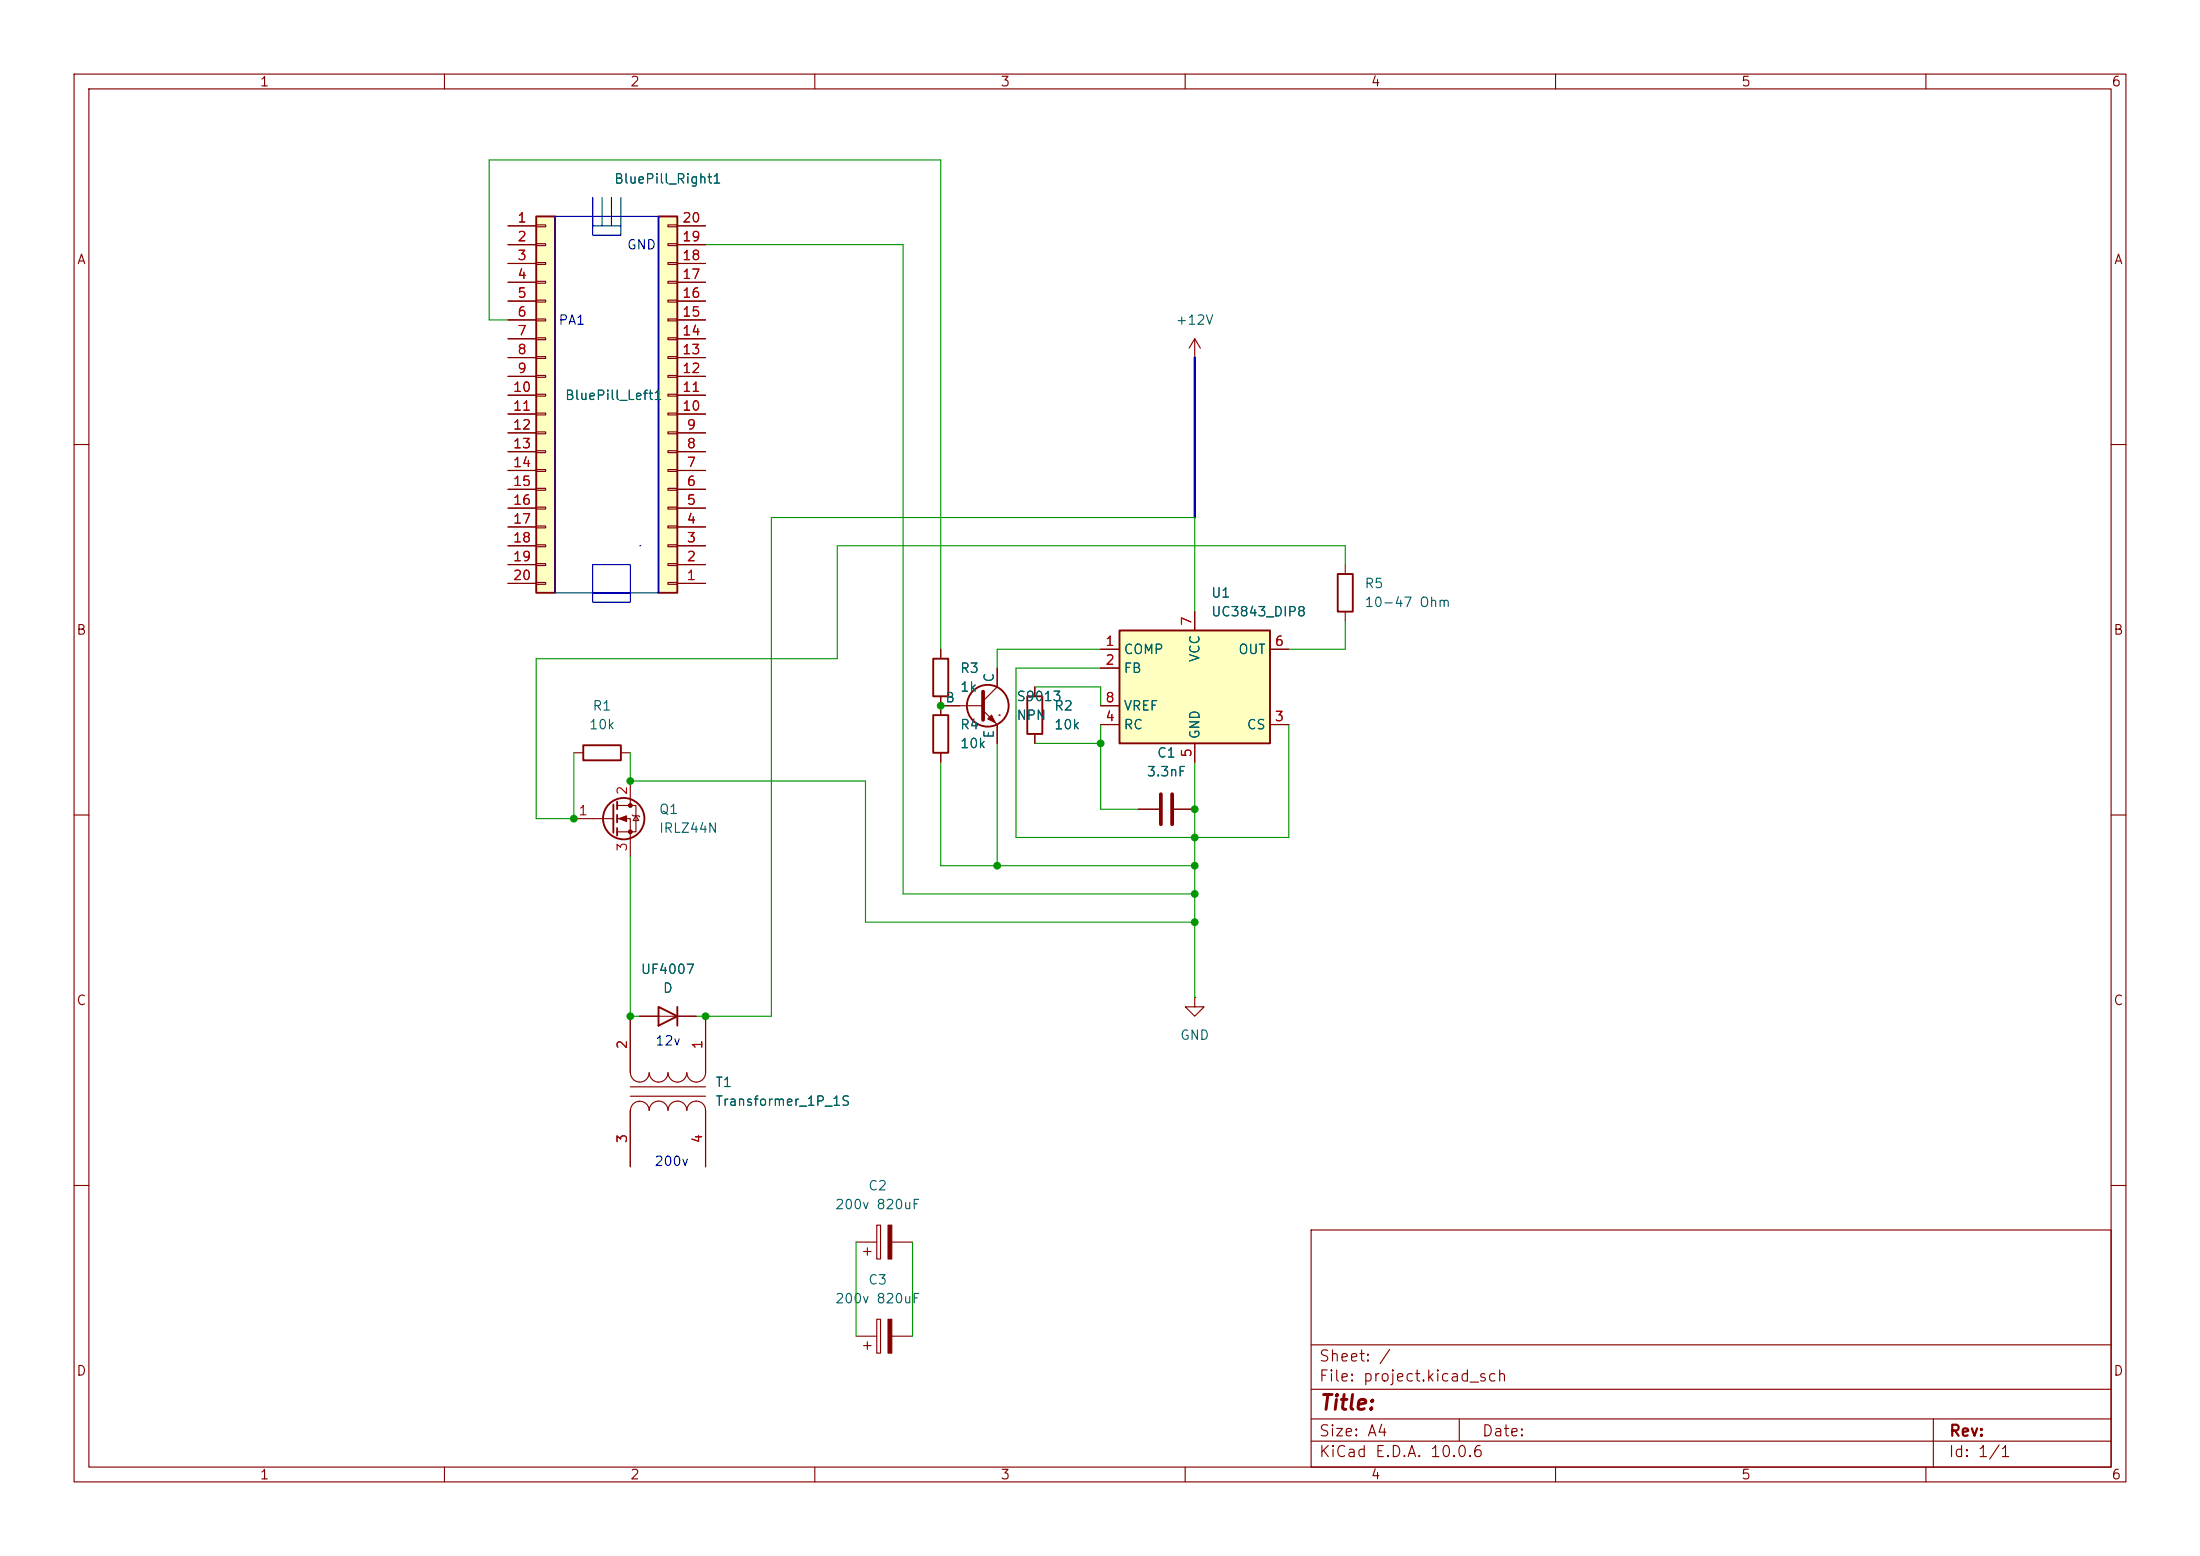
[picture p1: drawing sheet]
<svg xmlns="http://www.w3.org/2000/svg" width="297mm" height="210mm" viewBox="0 0 297 210" stroke-linecap="round" stroke-linejoin="round" font-family="sans-serif">
<g fill="none" stroke="#840000" stroke-width=".15">
<path d="M10 10h277v190h-277zM12 12h273v186h-273zM60 10v2M110 10v2M160 10v2M210 10v2M260 10v2M10 60h2M181.6 76.2v1.3M285 60h2M127 95.3h5.7M127 87.6v1.3"/>
<path d="M127 94v2.5M132.7 95.9l1.9 1.9v2.5M134.6 90.2v2.5l-1.9 1.9M134.9 96.5h.1M139.7 92.7v1.3M139.7 99.1v1.2M181.6 82.6v1.2M10 110h2M127 101.6v1.3M285 110h2M86.4 137.2h7.6M161.3 134.6v1.3h1.3l-1.3 1.3-1.3-1.3h1.3"/>
<path d="M161.3 134.6h.1M10 160h2M177 166h108v32h-108zM285 160h2M60 198v2M110 198v2M160 198v2M177 194.5h108M177 191.5h108M177 187.5h108M177 181.5h108M197 191.5v3"/>
<path d="M210 198v2M260 198v2M261 191.5v6.5"/>
</g>
<g fill="none" stroke="#840000" stroke-width=".25">
<path d="M180.6 77.5h2v5.1h-2zM126 88.9h2v5.1h-2zM126 96.5h2v5.1h-2zM138.7 94h2v5.1h-2zM88.9 135.9l2.5 1.3-2.5 1.2zM91.4 135.9v2.5"/>
<circle cx="133.3" cy="95.2" r="2.82"/>
</g>
<path d="M132.7 93.3v3.9" fill="none" stroke="#840000" stroke-width=".51"/>
<path d="M133.3 97l.6-.5 .5 1z" fill="#840000" stroke="#840000" stroke-width=".15"/>
<path d="M72.4 29.2h2.5v50.8h-2.5z" fill="#ffffc2"/>
<path d="M72.4 29.2h2.5v50.8h-2.5z" fill="none" stroke="#840000" stroke-width=".25"/>
<g fill="none" stroke="#840000" stroke-width=".15">
<path d="M68.6 30.5h3.8M68.6 33h3.8M68.6 35.6h3.8M68.6 38.1h3.8M72.4 30.4h1.3v.2h-1.3zM72.4 32.9h1.3v.2h-1.3zM72.4 35.4h1.3v.3h-1.3zM72.4 38h1.3v.2h-1.3zM68.6 40.6h3.8M68.6 43.2h3.8M68.6 45.7h3.8M68.6 48.3h3.8"/>
<path d="M68.6 50.8h3.8M68.6 53.3h3.8M68.6 55.9h3.8M68.6 58.4h3.8M72.4 40.5h1.3v.3h-1.3zM72.4 43.1h1.3v.2h-1.3zM72.4 45.6h1.3v.2h-1.3zM72.4 48.1h1.3v.3h-1.3zM72.4 50.7h1.3v.2h-1.3zM72.4 53.2h1.3v.3h-1.3zM72.4 55.8h1.3v.2h-1.3zM72.4 58.3h1.3v.2h-1.3z"/>
<path d="M68.6 61h3.8M68.6 63.5h3.8M68.6 66h3.8M68.6 68.6h3.8M68.6 71.1h3.8M68.6 73.7h3.8M68.6 76.2h3.8M68.6 78.7h3.8M72.4 60.8h1.3v.3h-1.3zM72.4 63.4h1.3v.2h-1.3zM72.4 65.9h1.3v.3h-1.3zM72.4 68.5h1.3v.2h-1.3z"/>
<path d="M72.4 71h1.3v.2h-1.3zM72.4 73.5h1.3v.3h-1.3zM72.4 76.1h1.3v.2h-1.3zM72.4 78.6h1.3v.3h-1.3z"/>
</g>
<path d="M151.1 85.1h20.3v15.2h-20.3z" fill="#ffffc2"/>
<g fill="none" stroke="#840000" stroke-width=".25">
<path d="M151.1 85.1h20.3v15.2h-20.3zM78.7 100.6h5.1v2h-5.1zM82.8 108.6v3.8M83.3 108.2v1M83.3 110v1M83.3 111.8v1"/>
<circle cx="84.2" cy="110.5" r="2.79"/>
</g>
<g fill="none" stroke="#840000" stroke-width=".15">
<path d="M161.3 48.3h.1M161.3 45.7v2.6M161.3 45.7l-.8 1.3M161.3 45.7l.8 1.3M148.6 87.6h2.5M148.6 90.2h2.5M148.6 97.8h2.5M148.6 95.3h2.5M161.3 82.6v2.5M171.4 87.6h2.6M171.4 97.8h2.6M77.5 110.5h5.3"/>
<path d="M77.5 101.6h1.2M83.3 108.7h2.6v3.6h-2.6M83.3 110.5h1.8v5.1M83.8 101.6h1.3M85.1 105.4v3.3M85.3 110l.2 .1h.7l.2 .1M85.9 110.1l.3 .6h-.7zM153.7 109.2h2.8M158.5 109.2h2.8M161.3 100.3v2.6M85.1 137.2v7.6M95.2 137.2v7.6a1.26 1.26 0 0 1-1.2 1.3 1.26 1.26 0 0 1-1.3-1.3"/>
<path d="M85.1 146.7h10.1M85.1 148h10.1M85.1 149.9v7.6M85.1 144.8a1.26 1.26 0 0 0 1.3 1.3 1.26 1.26 0 0 0 1.2-1.3M85.1 149.9a1.26 1.26 0 0 1 1.3-1.3 1.26 1.26 0 0 1 1.2 1.3M87.6 144.8a1.27 1.27 0 0 0 1.3 1.3 1.27 1.27 0 0 0 1.3-1.3 1.26 1.26 0 0 0 1.2 1.3 1.26 1.26 0 0 0 1.3-1.3M87.7 149.9a1.27 1.27 0 0 1 1.2-1.3 1.27 1.27 0 0 1 1.3 1.3 1.25 1.25 0 0 1 1.3-1.3 1.25 1.25 0 0 1 1.2 1.3M92.7 149.9a1.25 1.25 0 0 1 1.3-1.3 1.25 1.25 0 0 1 1.2 1.3v7.6M115.6 167.6h2.8M116.6 168.9h1M117.1 168.4v1M118.4 178.1h.5v4.5h-.5z"/>
<path d="M118.4 165.4h.5v4.5h-.5zM120.4 167.6h2.8M115.6 180.3h2.8M116.6 181.6h1M117.1 181.1v1M120.4 180.3h2.8"/>
</g>
<path d="M156.7 107.2v4.1M158.2 107.2v4.1" fill="none" stroke="#840000" stroke-width=".51"/>
<g fill="#840000" stroke="#840000" stroke-width=".15">
<path d="M119.9 178.1h.5v4.5h-.5z"/>
<path d="M83.6 110.5l1-.4v.8z"/>
<path d="M119.9 165.4h.5v4.5h-.5z"/>
<circle cx="85.1" cy="108.7" r=".25"/>
<circle cx="85.1" cy="112.3" r=".25"/>
</g>
<path d="M88.9 29.2h2.5v50.8h-2.5z" fill="#ffffc2"/>
<path d="M88.9 29.2h2.5v50.8h-2.5z" fill="none" stroke="#840000" stroke-width=".25"/>
<g fill="none" stroke="#840000" stroke-width=".15">
<path d="M68.6 38.1h3.8M68.6 35.6h3.8M68.6 33h3.8M68.6 30.5h3.8M90.2 38h1.2v.2h-1.2zM90.2 35.4h1.2v.3h-1.2zM90.2 32.9h1.2v.2h-1.2zM90.2 30.4h1.2v.2h-1.2zM91.4 38.1h3.8M91.4 35.6h3.8M91.4 33h3.8M91.4 30.5h3.8"/>
<path d="M68.6 58.4h3.8M68.6 55.9h3.8M68.6 53.3h3.8M68.6 50.8h3.8M68.6 48.3h3.8M68.6 45.7h3.8M68.6 43.2h3.8M68.6 40.6h3.8M90.2 58.3h1.2v.2h-1.2zM90.2 55.8h1.2v.2h-1.2zM90.2 53.2h1.2v.3h-1.2zM90.2 50.7h1.2v.2h-1.2z"/>
<path d="M90.2 48.1h1.2v.3h-1.2zM90.2 45.6h1.2v.2h-1.2zM90.2 43.1h1.2v.2h-1.2zM90.2 40.5h1.2v.3h-1.2zM91.4 58.4h3.8M91.4 55.9h3.8M91.4 53.3h3.8M91.4 50.8h3.8M91.4 48.3h3.8M91.4 45.7h3.8M91.4 43.2h3.8M91.4 40.6h3.8"/>
<path d="M68.6 78.7h3.8M68.6 76.2h3.8M68.6 73.7h3.8M68.6 71.1h3.8M68.6 68.6h3.8M68.6 66h3.8M68.6 63.5h3.8M68.6 61h3.8M90.2 78.6h1.2v.3h-1.2zM90.2 76.1h1.2v.2h-1.2zM90.2 73.5h1.2v.3h-1.2zM90.2 71h1.2v.2h-1.2z"/>
<path d="M90.2 68.5h1.2v.2h-1.2zM90.2 65.9h1.2v.3h-1.2zM90.2 63.4h1.2v.2h-1.2zM90.2 60.8h1.2v.3h-1.2zM91.4 78.7h3.8M91.4 76.2h3.8M91.4 73.7h3.8M91.4 71.1h3.8M91.4 68.6h3.8M91.4 66h3.8M91.4 63.5h3.8M91.4 61h3.8"/>
<path d="M127 95.3h2.5M127 87.6v1.3M127 94v2.5M134.6 90.2v2.5M134.6 97.8v2.5M139.7 92.7v1.3M139.7 99.1v1.2M148.6 95.3h2.5M148.6 87.6h2.5M148.6 90.2h2.5M148.6 97.8h2.5M161.3 82.6v2.5"/>
<path d="M171.4 87.6h2.6M171.4 97.8h2.6M127 101.6v1.3M153.7 109.2h2.8M158.5 109.2h2.8M161.3 100.3v2.6M85.1 137.2v7.6M86.4 137.2h2.5M91.4 137.2h2.6M95.2 137.2v7.6M85.1 149.9v7.6M95.2 149.9v7.6"/>
</g>
<path d="M74.9 29.2h14v50.8h-14zM80 30.5h3.8v1.3h-3.8zM80 26.7v3.8M81.3 26.7v3.8M82.5 26.7v3.8M83.8 26.7v3.8M80 76.2h5.1v3.8h-5.1zM86.4 73.7h.1M80 80h5.1v1.3h-5.1z" fill="none" stroke="#0000c2" stroke-width=".15"/>
<path d="M161.3 48.3v21.6" fill="none" stroke="#000084" stroke-width=".3"/>
<g fill="none" stroke="#009600" stroke-width=".15">
<path d="M95.2 33h26.7v87.7h39.4M68.6 43.2h-2.6v-21.6h61v66M181.6 76.2v-2.5h-68.6v15.2h-40.6v21.6h5.1v-8.9M139.7 92.7h8.9v2.6M148.6 87.6h-14v2.6M148.6 90.2h-11.4v22.8h36.8v-15.2M148.6 97.8v11.4h5.1M161.3 82.6v-12.7h-57.2v67.3h-10.1M181.6 83.8v3.8h-7.6M85.1 115.6v21.6h1.3M85.1 101.6v3.8h31.7v19.1h44.5M127 102.9v13.9h34.3"/>
<path d="M134.6 100.3v16.5M139.7 100.3h8.9M161.3 102.9v31.7M115.6 167.6v12.7M123.2 167.6v12.7"/>
</g>
<g fill="#009600" stroke="#009600" stroke-width=".14">
<circle cx="77.5" cy="110.5" r=".46"/>
<circle cx="161.3" cy="113" r=".46"/>
<circle cx="161.3" cy="116.8" r=".46"/>
<circle cx="148.6" cy="100.3" r=".46"/>
<circle cx="85.1" cy="105.4" r=".46"/>
<circle cx="127" cy="95.3" r=".46"/>
<circle cx="134.6" cy="116.8" r=".46"/>
<circle cx="161.3" cy="109.2" r=".46"/>
<circle cx="95.2" cy="137.2" r=".46"/>
<circle cx="85.1" cy="137.2" r=".46"/>
<circle cx="161.3" cy="120.7" r=".46"/>
<circle cx="161.3" cy="124.5" r=".46"/>
</g>
<text font-size="2" fill="#840000" x="178" y="190.8">Title:</text>
<g font-size="1.5" fill="#840000">
<text x="178" y="184.1">Sheet: /</text>
<text x="178" y="186.8">File: project.kicad_sch</text>
<text x="178" y="197">KiCad E.D.A. 10.0.6</text>
<text x="178" y="194.2">Size: A4</text>
<text x="200" y="194.2">Date:</text>
<text x="263" y="197">Id: 1/1</text>
<text x="263" y="194.2">Rev:</text>
</g>
<g font-size="1.3" fill="#840000">
<text x="35" y="12">1</text>
<text x="85" y="12">2</text>
<text x="135" y="12">3</text>
<text x="185" y="12">4</text>
<text x="235" y="12">5</text>
<text x="285" y="12">6</text>
<text x="10.3" y="36">A</text>
<text x="285.3" y="36">A</text>
<text x="10.2" y="86">B</text>
<text x="285.2" y="86">B</text>
<text x="10.2" y="136">C</text>
<text x="285.2" y="136">C</text>
<text x="10.2" y="186">D</text>
<text x="285.2" y="186">D</text>
<text x="35" y="200">1</text>
<text x="85" y="200">2</text>
<text x="135" y="200">3</text>
<text x="185" y="200">4</text>
<text x="235" y="200">5</text>
<text x="285" y="200">6</text>
</g>
<g font-size="1.3" fill="#006464">
<text x="82.8" y="25.1">BluePill_Right1</text>
<text x="158.6" y="44.1">+12V</text>
<text x="76.2" y="54.3">BluePill_Left1</text>
<text x="163.4" y="81">U1</text>
<text x="163.4" y="83.5">UC3843_DIP8</text>
<text x="184.1" y="79.7">R5</text>
<text x="184.1" y="82.2">10-47 Ohm</text>
<text x="151.6" y="88.6">COMP</text>
<text x="162.3" y="89.5" transform="rotate(-90 162.3 89.5)">VCC</text>
<text x="167.1" y="88.6">OUT</text>
<text x="127.5" y="95.1">B</text>
<text x="129.5" y="91.1">R3</text>
<text x="129.5" y="93.7">1k</text>
<text x="134.5" y="92.2" transform="rotate(-90 134.5 92.2)">C</text>
<text x="137.1" y="94.9">S9013</text>
<text x="151.6" y="91.1">FB</text>
<text x="79.4" y="98.8">10k</text>
<text x="79.9" y="96.2">R1</text>
<text x="129.5" y="98.8">R4</text>
<text x="129.5" y="101.3">10k</text>
<text x="134.5" y="99.8" transform="rotate(-90 134.5 99.8)">E</text>
<text x="137.1" y="97.5">NPN</text>
<text x="142.2" y="96.2">R2</text>
<text x="142.2" y="98.8">10k</text>
<text x="151.6" y="98.8">RC</text>
<text x="151.6" y="96.2">VREF</text>
<text x="162.3" y="99.8" transform="rotate(-90 162.3 99.8)">GND</text>
<text x="168.2" y="98.8">CS</text>
<text x="154.7" y="105.1">3.3nF</text>
<text x="156.1" y="102.6">C1</text>
<text x="88.9" y="110.2">Q1</text>
<text x="88.9" y="112.7">IRLZ44N</text>
<text x="86.4" y="131.8">UF4007</text>
<text x="89.4" y="134.3">D</text>
<text x="159.2" y="140.7">GND</text>
<text x="96.5" y="147">T1</text>
<text x="96.5" y="149.6">Transformer_1P_1S</text>
<text x="117.1" y="161">C2</text>
<text x="112.6" y="163.5">200v 820uF</text>
<text x="117.1" y="173.7">C3</text>
<text x="112.6" y="176.2">200v 820uF</text>
</g>
<g font-size="1.3" fill="#a90000">
<text x="69.8" y="30.3">1</text>
<text x="69.8" y="32.9">2</text>
<text x="69.8" y="35.4">3</text>
<text x="92" y="35.4">18</text>
<text x="92" y="32.9">19</text>
<text x="92" y="30.3">20</text>
<text x="69.8" y="38">4</text>
<text x="69.8" y="40.5">5</text>
<text x="92" y="40.5">16</text>
<text x="92" y="38">17</text>
<text x="69.8" y="43">6</text>
<text x="69.8" y="45.6">7</text>
<text x="92" y="45.6">14</text>
<text x="92" y="43">15</text>
<text x="69.1" y="53.2">10</text>
<text x="69.8" y="48.1">8</text>
<text x="69.8" y="50.7">9</text>
<text x="92" y="53.2">11</text>
<text x="92" y="50.7">12</text>
<text x="92" y="48.1">13</text>
<text x="69.1" y="55.7">11</text>
<text x="69.1" y="58.3">12</text>
<text x="92" y="55.7">10</text>
<text x="92.6" y="58.3">9</text>
<text x="69.1" y="60.8">13</text>
<text x="69.1" y="63.4">14</text>
<text x="69.1" y="65.9">15</text>
<text x="92.6" y="65.9">6</text>
<text x="92.6" y="63.4">7</text>
<text x="92.6" y="60.8">8</text>
<text x="69.1" y="68.4">16</text>
<text x="69.1" y="71">17</text>
<text x="92.6" y="71">4</text>
<text x="92.6" y="68.4">5</text>
<text x="69.1" y="73.5">18</text>
<text x="69.1" y="76.1">19</text>
<text x="92.6" y="76.1">2</text>
<text x="92.6" y="73.5">3</text>
<text x="69.1" y="78.6">20</text>
<text x="92.6" y="78.6">1</text>
<text x="149.1" y="87.5">1</text>
<text x="161.2" y="84.6" transform="rotate(-90 161.2 84.6)">7</text>
<text x="172" y="87.5">6</text>
<text x="149.1" y="90">2</text>
<text x="149.1" y="95.1">8</text>
<text x="149.1" y="97.7">4</text>
<text x="172" y="97.7">3</text>
<text x="85" y="107.4" transform="rotate(-90 85 107.4)">2</text>
<text x="161.2" y="102.3" transform="rotate(-90 161.2 102.3)">5</text>
<text x="78" y="110.4">1</text>
<text x="85" y="115" transform="rotate(-90 85 115)">3</text>
<text x="85" y="141.7" transform="rotate(-90 85 141.7)">2</text>
<text x="95.1" y="141.7" transform="rotate(-90 95.1 141.7)">1</text>
<text x="85" y="154.4" transform="rotate(-90 85 154.4)">3</text>
<text x="95.1" y="154.4" transform="rotate(-90 95.1 154.4)">4</text>
</g>
<g font-size="1.3" fill="#0000c2">
<text x="84.6" y="34">GND</text>
<text x="75.3" y="44.1">PA1</text>
<text x="88.4" y="141.4">12v</text>
<text x="88.3" y="157.7">200v</text>
</g>
</svg>
